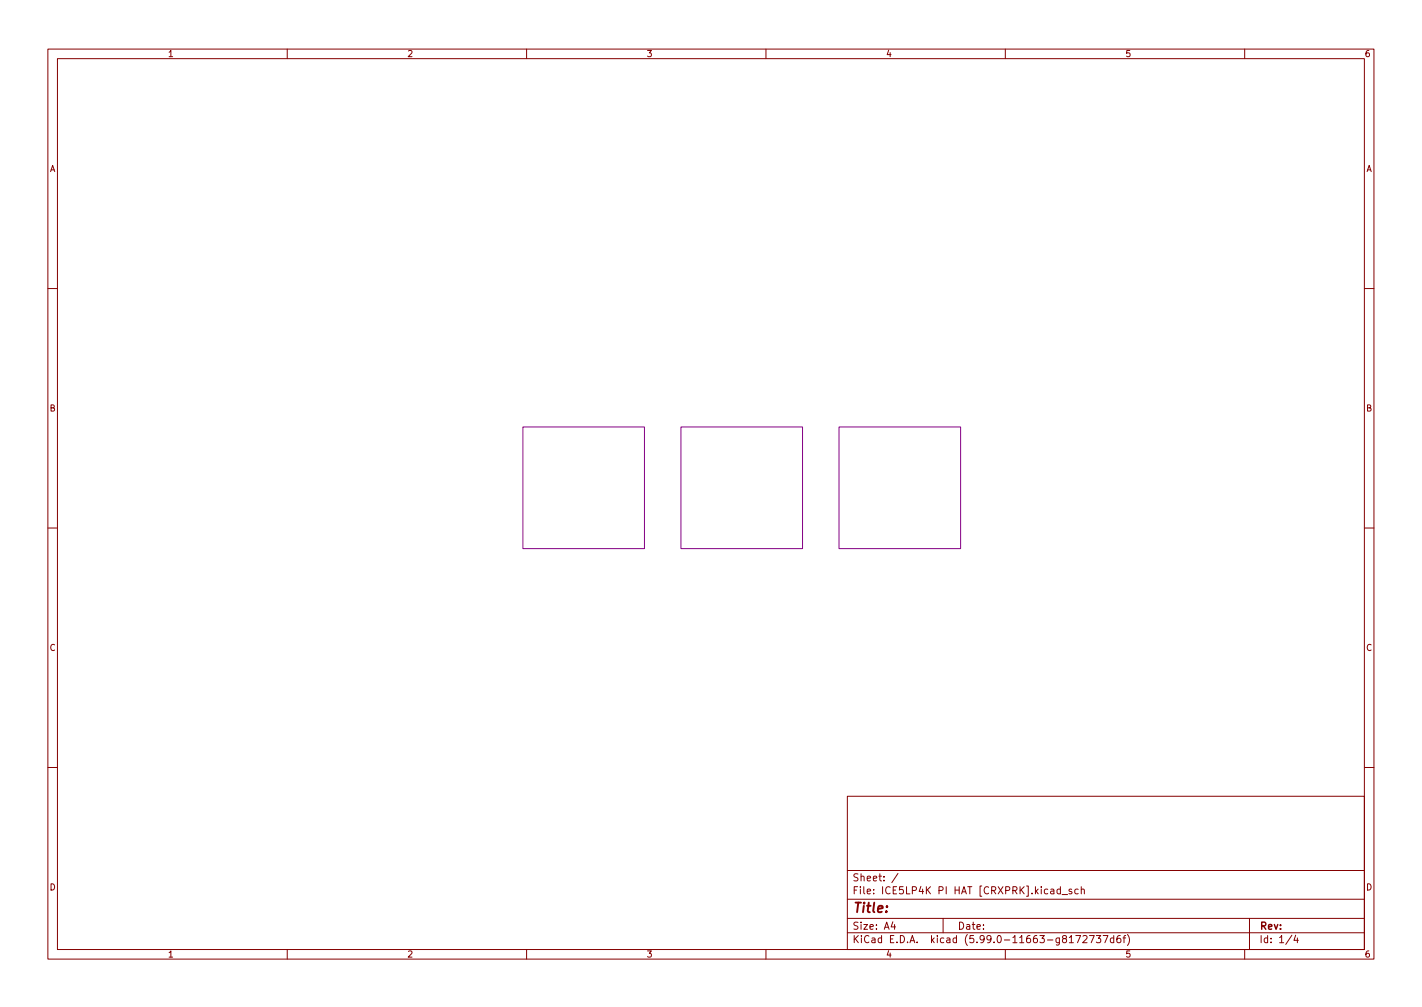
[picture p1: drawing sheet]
<svg xmlns="http://www.w3.org/2000/svg" width="297mm" height="210mm" viewBox="0 0 297 210" stroke-linecap="round" stroke-linejoin="round" font-family="sans-serif">
<g fill="none" stroke="#840000" stroke-width=".21">
<path d="M10 10.2h277v190.1h-277zM12 12.2h273v186.1h-273zM60 10.2v2M110 10.2v2M160 10.2v2M210 10.2v2M260 10.2v2M10 60.2h2M285 60.2h2M10 110.2h2M285 110.2h2M10 160.2h2"/>
<path d="M177 166.3h108v32h-108zM285 160.2h2M60 198.3v2M110 198.3v2M160 198.3v2M177 194.8h108M177 191.8h108M177 187.8h108M177 181.8h108M186.5 192.5l-.4 1h1M186.9 193v1M187.6 182.4l-1.3 1.9"/>
<path d="M197 191.8v3M210 198.3v2M221.5 185.7l-.4-.1-.3 .3 .1 .7h.6M221.5 185.1v1.5M221.9 186.8h1.1M223.4 196.8h.8M223.9 185.7l-.4-.1-.2 .2 .1 .3 .5 .1v.4h-.6M224.7 195.3h1l-.6 1.5M225.2 185.7l-.4-.1-.3 .3 .1 .7h.6M225.9 185.8l.2-.2 .3 .1 .1 .9M225.9 185.1v1.5M226.2 195.5l.6-.2 .3 .5-1 1h1"/>
<path d="M227.6 195.3h1l-.7 1.5M229 195.3h.9l-.5 .6 .5 .1v.7l-.3 .1-.6-.1M230.4 195.3h1l-.6 1.5M232.6 195.9l-.4-.1-.3 .3 .2 .7h.5M232.6 195.3v1.5M234 195.3l-.4 .1a1.01 1.01 0 0 0 0 1.4l.5-.1v-.5l-.2-.3-.5 .1-.1 .2M234.6 195.8h.5M235.1 195.3l-.3 .2v1.3M235.5 195.1a1.72 1.72 0 0 1 0 2.3M260 198.3v2M261 191.8v6.5M269.9 195.3l-1.3 1.9"/>
<path d="M270.6 195.3l-.3 1h.9M271 195.8v1"/>
</g>
<g fill="#fff" stroke="#fff" stroke-width=".21">
<path d="M175.3 89.1h25.4v25.4h-25.4z"/>
<path d="M109.2 89.1h25.4v25.4h-25.4z"/>
<path d="M142.2 89.1h25.4v25.4h-25.4z"/>
</g>
<path d="M109.2 89.1h25.4v25.4h-25.4zM142.2 89.1h25.4v25.4h-25.4zM175.3 89.1h25.4v25.4h-25.4z" fill="none" stroke="#840084" stroke-width=".21"/>
<text font-size="2.8" fill="#840000" x="178" y="190.6">Title:</text>
<g font-size="2.1" fill="#840000">
<text x="178" y="184">Sheet: /</text>
<text x="178" y="186.7">File: ICE5LP4K PI HAT [CRXPRK].kicad_sch</text>
<text x="178" y="196.9">KiCad E.D.A. kicad (5.99.0-11663-g8172737d6f)</text>
<text x="178" y="194.1">Size: A4</text>
<text x="200" y="194.1">Date:</text>
<text x="263" y="194.1">Rev:</text>
<text x="263" y="196.9">Id: 1/4</text>
</g>
<g font-size="1.8" fill="#840000">
<text x="35" y="11.9">1</text>
<text x="85" y="11.9">2</text>
<text x="135" y="11.9">3</text>
<text x="185" y="11.9">4</text>
<text x="235" y="11.9">5</text>
<text x="285" y="11.9">6</text>
<text x="10.3" y="35.9">A</text>
<text x="285.3" y="35.9">A</text>
<text x="10.3" y="85.9">B</text>
<text x="285.3" y="85.9">B</text>
<text x="10.3" y="135.9">C</text>
<text x="285.3" y="135.9">C</text>
<text x="10.3" y="185.9">D</text>
<text x="285.3" y="185.9">D</text>
<text x="35" y="199.9">1</text>
<text x="85" y="199.9">2</text>
<text x="135" y="199.9">3</text>
<text x="185" y="199.9">4</text>
<text x="235" y="199.9">5</text>
<text x="285" y="199.9">6</text>
</g>
</svg>
